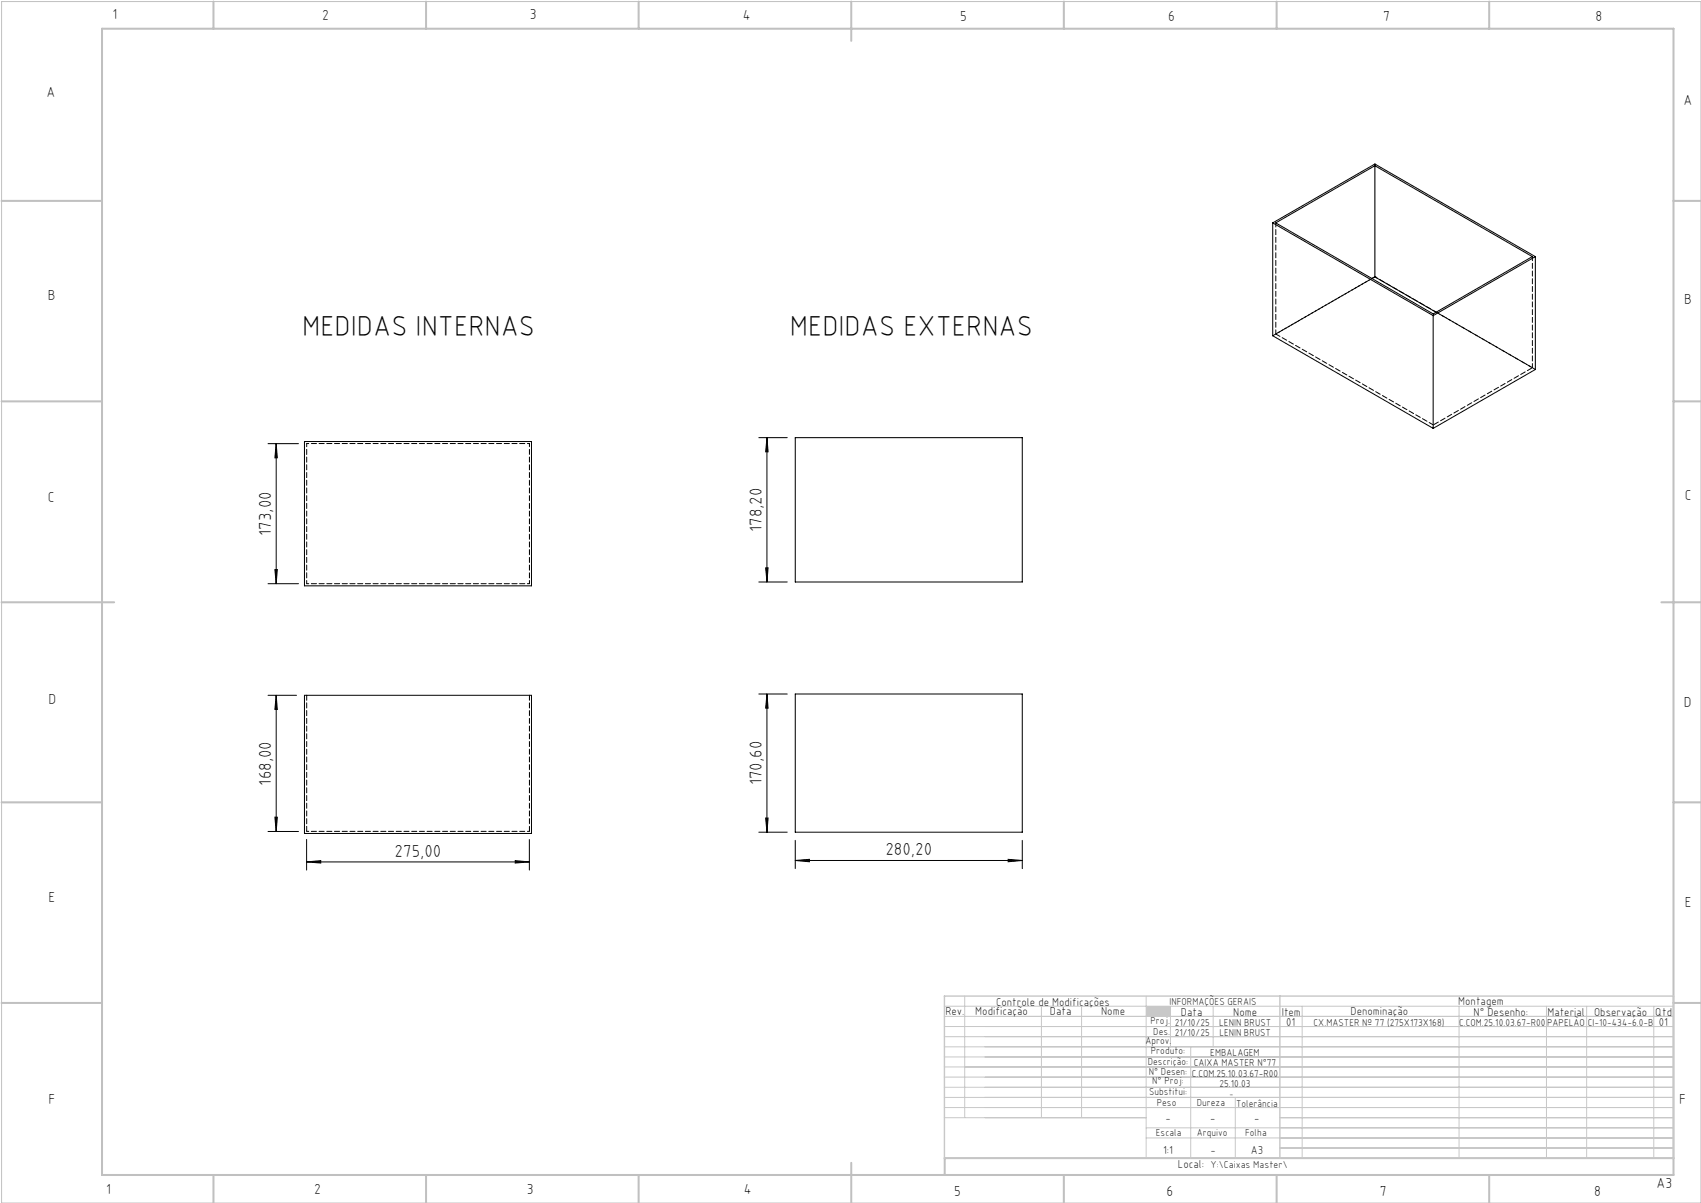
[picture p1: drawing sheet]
<svg xmlns="http://www.w3.org/2000/svg" width="420mm" height="297mm" viewBox="0 0 420 297" stroke-linecap="round" stroke-linejoin="round" font-family="sans-serif">
<path d="M.4 .4h419.6v296.6h-419.6z" fill="none" stroke="#c0c0c0" stroke-width=".25"/>
<g fill="none" stroke="#c0c0c0" stroke-width=".5">
<path d="M25.2 7.1h388v283h-388zM52.7 .4v6.7M105.2 .4v6.7M157.7 .4v6.7M210.2 .4v9.7M262.7 .4v6.7M315.2 .4v6.7M367.7 .4v6.7M.4 49.6h24.8M413.2 49.6h6.8M.4 99.1h24.8M413.2 99.1h6.8"/>
<path d="M.4 148.7h27.8M410.2 148.7h9.8M.4 198.1h24.8M413.2 198.1h6.8M.4 247.6h24.8M413.2 247.6h6.8M52.7 290.1v6.9M105.2 290.1v6.9M157.7 290.1v6.9M210.2 287.1v9.9M262.7 290.1v6.9M315.2 290.1v6.9"/>
<path d="M367.7 290.1v6.9M413.2 285.9h-179.9v4.2"/>
</g>
<g fill="none" stroke="#c3c8d2" stroke-width=".25">
<path d="M233.2 250.9h180M233.2 248.4h180M233.2 253.4h180M233.2 255.9h180M233.2 258.4h180M238.2 245.9v30M257.1 248.4v27.5M267.1 248.4v27.5M283 245.9v40M289 248.4v10M294 258.4v27.5M299.5 248.4v10"/>
<path d="M321.5 248.4v37.5M360.3 248.4v37.5M381.8 248.4v37.5M391.8 248.4v37.5M408.3 248.4v37.5M233.2 260.9h180M233.2 263.4h180M233.2 265.9h180M233.2 268.4h180M233.2 270.9h180M233.2 273.4h180M233.2 275.9h49.8"/>
<path d="M283 278.4h130.2M305 270.9v15M316 275.9h97.2M283 280.9h130.2M316 283.4h97.2"/>
</g>
<path d="M233.2 245.9h180v40h-180zM316 245.9v40" fill="none" stroke="#c3c8d2" stroke-width=".35"/>
<path d="M283 248.4h6v2.5h-6z" fill-rule="evenodd" fill="#c3c8d2"/>
<g fill="none" stroke="#000" stroke-width=".25">
<path d="M314.3 55v27.9l39.6 22.9M314.3 55l39.6 22.9M314.3 55l25.2-14.5 39.6 22.9M315 55l24.5-14.1 38.9 22.5-24.5 14.1zM339.5 40.9v27.5M339.5 68.4l15.1 8.7M339.5 68.4l-.7 .4M353.9 77.9v27.9M379.1 63.4l-25.2 14.5M379.1 63.4v27.8l-25.2 14.6M66.2 109.5h7.5M68.2 109.5v34.6"/>
<path d="M68.2 109.5l.3 3.5h-.6zM75.2 109h56v35.6h-56zM187.4 108.1h7M189.4 108.1v35.6M189.4 108.1l.3 3.4h-.6zM196.4 108.1h56v35.6h-56zM66.2 144.1h7.5M67.9 140.6h.6l-.3 3.5zM187.4 143.7h7M189.1 140.2h.6l-.3 3.5zM66.2 171.7h7M68.2 171.7v33.6"/>
<path d="M68.2 171.7l.3 3.5h-.6zM75.2 171.7h56v34.1h-56zM187.4 171.3h7M189.4 171.3v34.2M189.4 171.3l.3 3.5h-.6zM196.4 171.3h56v34.2h-56zM66.2 205.3h7.5M67.9 201.8h.6l-.3 3.5zM75.7 212.8l3.5-.3v.6zM75.7 207.3v7.5M75.7 212.8h55M127.2 212.5l3.5 .3-3.5 .3z"/>
<path d="M130.7 207.3v7.5M187.4 205.5h7M189.1 202h.6l-.3 3.5zM196.4 212.4l3.4-.2v.6zM196.4 207.5v7M196.4 212.4h56M248.9 212.2l3.5 .2-3.5 .4zM252.4 207.5v7"/>
</g>
<g fill="#000">
<path d="M67.9 140.6h.6l-.3 3.5zM68.2 109.5l.3 3.5h-.6zM189.1 140.2h.6l-.3 3.5zM189.4 108.1l.3 3.4h-.6z"/>
<path d="M68.2 171.7l.3 3.5h-.6zM67.9 201.8h.6l-.3 3.5zM189.4 171.3l.3 3.5h-.6zM189.1 202h.6l-.3 3.5z"/>
<path d="M75.7 212.8l3.5-.3v.6zM127.2 212.5l3.5 .3-3.5 .3zM196.4 212.4l3.4-.2v.6zM248.9 212.2l3.5 .2-3.5 .4z"/>
</g>
<path d="M339.5 40.5v.4M339.5 68.3h.1M353.9 77.5v.4M75.7 171.6v33.6M130.7 171.6v33.6" fill="none" stroke="#000" stroke-width=".25" stroke-dasharray="1.3 .6"/>
<path d="M75.7 109.5h55M130.7 144.1h-55M75.7 205.2h55" fill="none" stroke="#000" stroke-width=".25" stroke-dasharray="1.3 .6" stroke-dashoffset=".8"/>
<path d="M130.7 109.5v34.6M75.7 144.1v-34.6" fill="none" stroke="#000" stroke-width=".25" stroke-dasharray="1.3 .6" stroke-dashoffset=".5"/>
<path d="M315 55v27.5M338.8 68.7l-23.8 13.8M378.4 63.3v27.5M378.4 90.8l-23.8-13.7" fill="none" stroke="#000" stroke-width=".25" stroke-dasharray="1.3 .6" stroke-dashoffset=".3"/>
<path d="M315 82.5l38.9 22.4" fill="none" stroke="#000" stroke-width=".25" stroke-dasharray="1.3 .6" stroke-dashoffset=".1"/>
<path d="M353.9 104.9l24.5-14.1" fill="none" stroke="#000" stroke-width=".25" stroke-dasharray="1.3 .6" stroke-dashoffset="-.2"/>
<path d="M379.1 91.2l-39.6-22.9" fill="none" stroke="#000" stroke-width=".25" stroke-dasharray="1.3 .6" stroke-dashoffset=".6"/>
<path d="M339.5 68.3l-25.2 14.6" fill="none" stroke="#000" stroke-width=".25" stroke-dasharray="1.3 .6" stroke-dashoffset=".4"/>
<g font-size="7.1">
<text x="74.6" y="82.9">MEDIDAS INTERNAS</text>
<text x="195" y="82.9">MEDIDAS EXTERNAS</text>
</g>
<g font-size="4.3">
<text x="188.1" y="131.3" transform="rotate(-90 188.1 131.3)">178,20</text>
<text x="66.9" y="132.3" transform="rotate(-90 66.9 132.3)">173,00</text>
<text x="66.9" y="193.9" transform="rotate(-90 66.9 193.9)">168,00</text>
<text x="188.1" y="193.9" transform="rotate(-90 188.1 193.9)">170,60</text>
<text x="97.4" y="211.5">275,00</text>
<text x="218.6" y="211.1">280,20</text>
</g>
<g font-size="3.6">
<text x="27.8" y="4.8">1</text>
<text x="79.5" y="4.9">2</text>
<text x="130.8" y="4.8">3</text>
<text x="183.4" y="4.9">4</text>
<text x="237.1" y="5.1">5</text>
<text x="288.4" y="5.2">6</text>
<text x="341.5" y="5.1">7</text>
<text x="394" y="5.2">8</text>
<text x="11.5" y="24">A</text>
<text x="415.7" y="25.8">A</text>
<text x="11.8" y="74.1">B</text>
<text x="415.8" y="75.1">B</text>
<text x="11.8" y="124">C</text>
<text x="416" y="123.5">C</text>
<text x="12" y="173.7">D</text>
<text x="415.8" y="174.7">D</text>
<text x="12" y="222.6">E</text>
<text x="416" y="223.9">E</text>
<text x="12" y="272.6">F</text>
<text x="414.6" y="272.6">F</text>
<text x="409" y="293.3">A3</text>
<text x="26.2" y="294.8">1</text>
<text x="77.6" y="294.8">2</text>
<text x="130.1" y="294.8">3</text>
<text x="183.7" y="294.7">4</text>
<text x="235.6" y="295.2">5</text>
<text x="288" y="295.2">6</text>
<text x="340.7" y="295.2">7</text>
<text x="393.6" y="295.2">8</text>
</g>
<g font-size="2.9">
<text x="240.8" y="250.6">Modificação</text>
<text x="259.2" y="250.6">Data</text>
<text x="271.9" y="250.6">Nome</text>
<text x="290.9" y="288.4">Local:</text>
</g>
<g font-size="2.8">
<text x="233.4" y="250.6">Rev.</text>
<text x="246" y="248.4">Controle de Modificações</text>
<text x="291.6" y="250.8">Data</text>
<text x="304.5" y="250.8">Nome</text>
<text x="316.5" y="250.9">Item</text>
<text x="333.5" y="250.5">Denominação</text>
<text x="360.1" y="248.2">Montagem</text>
<text x="363.9" y="250.8">N° Desenho:</text>
<text x="382.1" y="250.8">Material</text>
<text x="393.6" y="250.8">Observação</text>
<text x="408.7" y="250.9">Qtd</text>
<text x="317.6" y="253.3">01</text>
<text x="409.6" y="253.3">01</text>
<text x="287.7" y="276.9">-</text>
<text x="298.8" y="276.9">-</text>
<text x="309.7" y="276.9">-</text>
<text x="287.2" y="284.8">1:1</text>
<text x="298.9" y="284.8">-</text>
<text x="308.8" y="284.8">A3</text>
</g>
<g font-size="2.5">
<text x="288.7" y="248.2">INFORMAÇÕES GERAIS</text>
<text x="282.8" y="257.8">Aprov.</text>
<text x="284.1" y="252.9">Proj.</text>
<text x="284.8" y="255.4">Des.</text>
<text x="290.1" y="255.8">21/10/25</text>
<text x="290.1" y="253.3">21/10/25</text>
<text x="301" y="253.3">LENIN BRUST</text>
<text x="301.1" y="255.8">LENIN BRUST</text>
<text x="324.3" y="253.3">CX.MASTER Nº 77 (275X173X168)</text>
<text x="360.3" y="253.3">C.COM.25.10.03.67-R00</text>
<text x="382" y="253.3">PAPELÃO</text>
<text x="392" y="253.3">CI-10-434-6.0-B</text>
<text x="283.4" y="262.9">Descrição:</text>
<text x="284.2" y="260.3">Produto:</text>
<text x="294.7" y="263.3">CAIXA MASTER N°77</text>
<text x="298.8" y="260.7">EMBALAGEM</text>
<text x="283.7" y="265.4">N° Desen:</text>
<text x="284.5" y="267.7">N° Proj:</text>
<text x="294.3" y="265.9">C.COM.25.10.03.67-R00</text>
<text x="301.1" y="268.3">25.10.03</text>
<text x="283.7" y="270.4">Substitui:</text>
<text x="285.6" y="273">Peso</text>
<text x="295.5" y="273">Dureza</text>
<text x="305.2" y="273.3">Tolerância</text>
<text x="285.4" y="280.4">Escala</text>
<text x="295.5" y="280.4">Arquivo</text>
<text x="307.5" y="280.4">Folha</text>
<text x="298.9" y="288.4">Y:\Caixas Master\</text>
</g>
<text font-size="2.1" x="303.5" y="270.9">-</text>
</svg>
